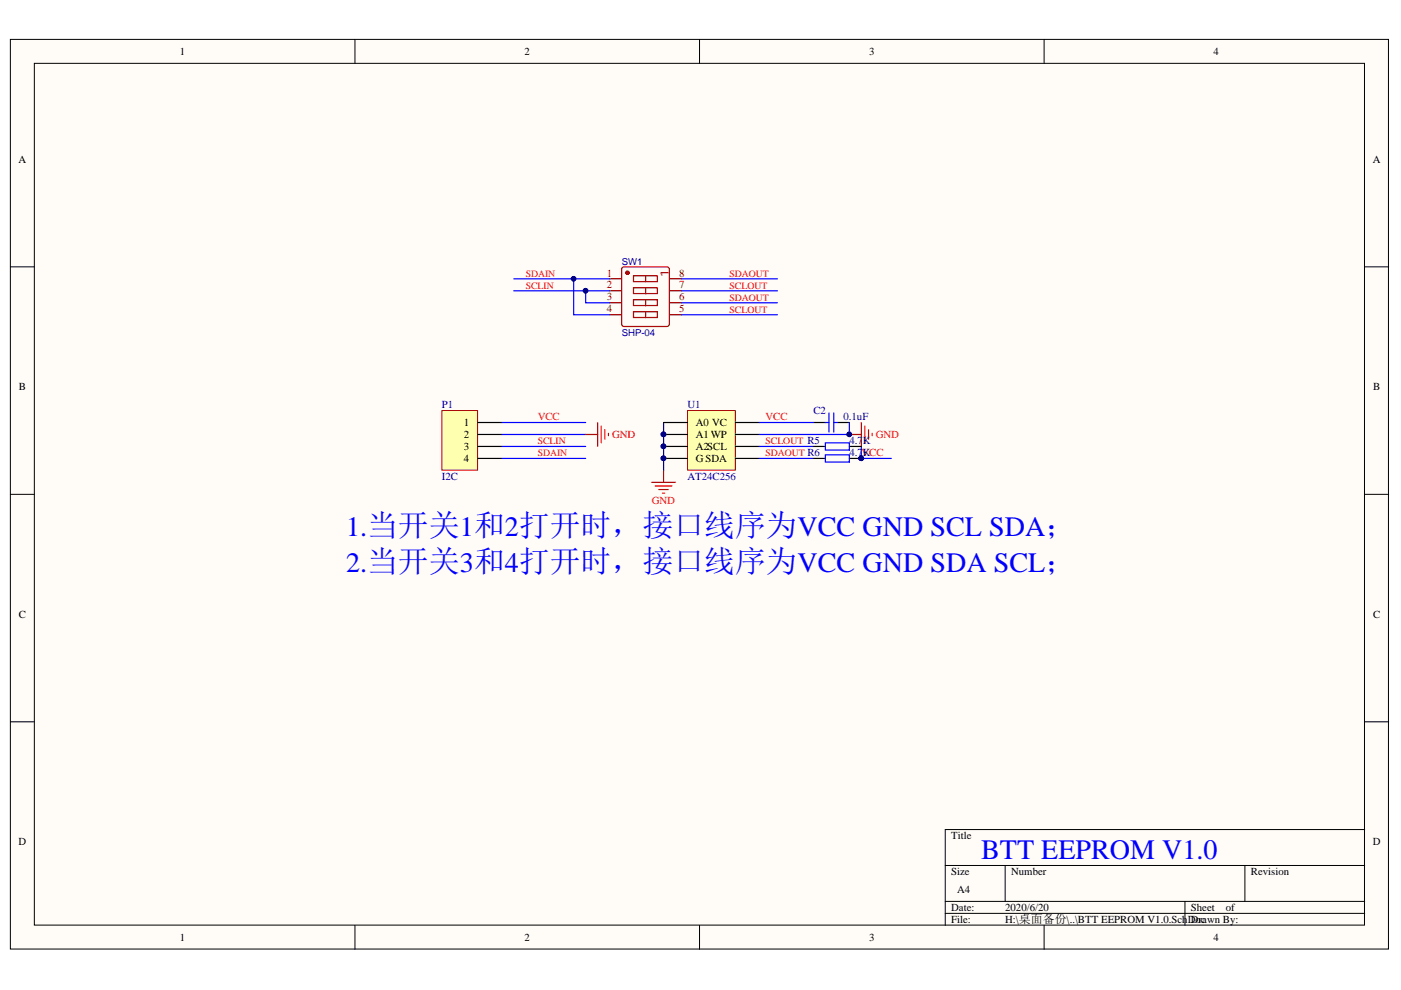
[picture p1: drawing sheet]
<svg xmlns="http://www.w3.org/2000/svg" width="297mm" height="210mm" viewBox="0 0 297 210" stroke-linecap="round" stroke-linejoin="round" font-family="sans-serif">
<g fill="#fffcf8" stroke="#000" stroke-width=".21">
<path d="M2.2 8.4h292.2v192.8h-292.2z"/>
<path d="M7.3 13.4h282v182.7h-282z"/>
</g>
<g fill="none" stroke="#000" stroke-width=".21">
<path d="M75.3 8.4v5M148.3 8.4v5M221.4 8.4v5M2.2 56.6h5.1M289.3 56.6h5.1M2.2 104.8h5.1M289.3 104.8h5.1M2.2 153h5.1M289.3 153h5.1M289.3 175.9h-88.9v20.3M75.3 196.2v5.1M148.3 196.2v5.1"/>
<path d="M200.4 183.5h88.9M200.4 191.1h88.9M200.4 193.7h88.9M213.1 183.5v7.6M221.4 196.2v5.1M251.2 191.1v5.1M263.9 183.5v7.6"/>
</g>
<path d="M140.7 99.7v2.6M138.2 102.3h5M138.9 103h3.6M139.7 103.8h2M140.4 104.6h.5" fill="none" stroke="#f00" stroke-width=".25"/>
<path d="M140.7 89.6v10.1" fill="none" stroke="#000080" stroke-width=".25"/>
<g fill="#000080" stroke="#000080" stroke-width=".21">
<circle cx="140.7" cy="92.1" r=".48"/>
<circle cx="140.7" cy="94.6" r=".48"/>
<circle cx="140.7" cy="97.2" r=".48"/>
</g>
<path d="M145.8 87h10.1v12.7h-10.1z" fill="#ffffb0" stroke="#800000" stroke-width=".21"/>
<g fill="none" stroke="#000" stroke-width=".25">
<path d="M140.7 89.6h5.1M140.7 92.1h5.1M140.7 94.7h5.1M140.7 97.2h5.1M155.9 89.6h5.1M155.9 92.1h5.1M155.9 94.7h5.1M155.9 97.2h5.1M172.5 89.6h2.5M172.5 94.7h2.5M172.5 97.2h2.5M177.5 89.6h2.6"/>
<path d="M180.1 94.7h2.5M180.1 97.2h2.5"/>
</g>
<g fill="#000080" stroke="#000080" stroke-width=".21">
<circle cx="140.7" cy="92.1" r=".48"/>
<circle cx="140.7" cy="94.6" r=".48"/>
<circle cx="140.7" cy="97.2" r=".48"/>
<circle cx="180.1" cy="92.1" r=".48"/>
<circle cx="182.6" cy="97.2" r=".48"/>
</g>
<path d="M180.1 92.1h2.5M182.6 89.6v5.1M183.4 90.3v3.6M184.1 91.1v2M184.9 91.9v.5" fill="none" stroke="#f00" stroke-width=".25"/>
<path d="M161 94.7h11.5M161 97.2h11.5M175 93.9h5.1v1.5h-5.1zM175 96.4h5.1v1.6h-5.1zM175 89.6h.8M175.8 87.6v4M176.8 87.6v4M176.8 89.6h.7M182.6 94.7v2.5h6.4" fill="none" stroke="#00f" stroke-width=".25"/>
<path d="M93.7 87h7.6v12.7h-7.6z" fill="#ffffb0" stroke="#800000" stroke-width=".21"/>
<path d="M101.3 89.6h5.1M101.3 92.1h5.1M101.3 94.7h5.1M101.3 97.2h5.1" fill="none" stroke="#000" stroke-width=".25"/>
<g fill="none" stroke="#00f" stroke-width=".25">
<path d="M108.9 59.1h20.4M121.6 59.1v7.6h7.7M144.5 59.1h20.3M108.9 61.7h20.4M124.2 61.7v2.5h5.1M144.5 61.7h20.3M144.5 64.2h20.3M144.5 66.7h20.3M106.4 89.6h17.8M106.4 92.1h17.8M106.4 94.7h17.8M106.4 97.2h17.8"/>
<path d="M161 89.6h11.5M180.1 89.6v2.5h-19.1"/>
</g>
<path d="M124.2 92.1h2.5M126.7 89.6v5.1M127.5 90.3v3.6M128.2 91.1v2M129 91.9v.5" fill="none" stroke="#f00" stroke-width=".25"/>
<g fill="#000080" stroke="#000080" stroke-width=".21">
<circle cx="180.1" cy="92.1" r=".48"/>
<circle cx="124.1" cy="61.6" r=".48"/>
<circle cx="121.6" cy="59.1" r=".48"/>
</g>
<g fill="none" stroke="#800" stroke-width=".25">
<path d="M129.3 59.1h2.5M131.9 56.8l.4-.2h9.1l.4 .2 .1 11.9-.2 .5h-9.4l-.4-.2zM134.3 58.5h5.1v1.2h-5.1zM136.9 58.5v1.3M142 59.1h2.5M129.3 61.7h2.5M129.3 64.2h2.5M129.3 66.7h2.5M134.3 61h5.1v1.2h-5.1zM134.3 63.6h5.1v1.2h-5.1zM134.3 66.1h5.1v1.2h-5.1zM136.9 61v1.3"/>
<path d="M136.9 63.6v1.2M136.9 66.1v1.3M142 61.7h2.5M142 64.2h2.5M142 66.7h2.5"/>
</g>
<circle cx="133" cy="57.8" r=".36" fill="#800" stroke="#800" stroke-width=".25"/>
<g font-size="6" fill="#00f">
<text x="73.4" y="113.7">1.当开关1和2打开时，接口线序为VCC GND SCL SDA；</text>
<text x="73.4" y="121.3">2.当开关3和4打开时，接口线序为VCC GND SDA SCL；</text>
<text x="208" y="182.2">BTT EEPROM V1.0</text>
</g>
<text font-size="2.5" fill="#800" x="141.8" y="58.6" transform="rotate(-90 141.8 58.6)">1</text>
<g font-size="2.3">
<text x="38.1" y="11.7">1</text>
<text x="111.2" y="11.7">2</text>
<text x="184.3" y="11.7">3</text>
<text x="257.3" y="11.7">4</text>
<text x="3.9" y="34.5">A</text>
<text x="291.1" y="34.5">A</text>
<text x="4" y="82.8">B</text>
<text x="291.1" y="82.8">B</text>
<text x="98.4" y="90.4">1</text>
<text x="98.4" y="92.9">2</text>
<text x="98.4" y="95.4">3</text>
<text x="147.5" y="90.4">A0 VC</text>
<text x="147.5" y="92.9">A1WP</text>
<text x="147.5" y="95.4">A2SCL</text>
<text x="98.4" y="98">4</text>
<text x="147.5" y="98">GSDA</text>
<text x="4" y="131">C</text>
<text x="291.1" y="131">C</text>
<text x="3.9" y="179.2">D</text>
<text x="201.7" y="177.9">Title</text>
<text x="291.1" y="179.2">D</text>
<text x="201.7" y="185.6">Size</text>
<text x="214.4" y="185.6">Number</text>
<text x="265.2" y="185.6">Revision</text>
<text x="202.9" y="189.4">A4</text>
<text x="201.7" y="193.2">Date:</text>
<text x="201.7" y="195.7">File:</text>
<text x="213.1" y="193.2">2020/6/20</text>
<text x="213.1" y="195.7">H:\桌面备份\..\BTT EEPROM V1.0.SchDoc</text>
<text x="252.5" y="193.2">Sheet</text>
<text x="252.5" y="195.7">Drawn By:</text>
<text x="259.9" y="193.2">of</text>
<text x="38.1" y="199.5">1</text>
<text x="111.2" y="199.5">2</text>
<text x="184.3" y="199.5">3</text>
<text x="257.3" y="199.5">4</text>
</g>
<g font-size="2.3" fill="#800">
<text x="128.6" y="58.6">1</text>
<text x="144" y="58.6">8</text>
<text x="128.6" y="61.2">2</text>
<text x="128.6" y="63.7">3</text>
<text x="144" y="63.7">6</text>
<text x="144" y="61.2">7</text>
<text x="128.6" y="66.2">4</text>
<text x="144" y="66.2">5</text>
</g>
<g font-size="2.3" fill="#000080">
<text x="93.7" y="86.6">P1</text>
<text x="145.8" y="86.6">U1</text>
<text x="172.4" y="87.8">C2</text>
<text x="178.8" y="89.1">0.1uF</text>
<text x="180.1" y="94.2">4.7K</text>
<text x="93.7" y="101.8">I2C</text>
<text x="145.8" y="101.8">AT24C256</text>
<text x="180.1" y="96.7">4.7K</text>
</g>
<g font-size="2.3" fill="#f00">
<text x="114" y="89.1">VCC</text>
<text x="162.3" y="89.1">VCC</text>
<text x="129.8" y="92.9">GND</text>
<text x="185.7" y="92.9">GND</text>
<text x="182.6" y="96.7">VCC</text>
<text x="138.2" y="106.9">GND</text>
</g>
<g font-size="2.1" fill="#f00">
<text x="111.5" y="58.7">SDAIN</text>
<text x="154.7" y="58.7">SDAOUT</text>
<text x="111.5" y="61.2">SCLIN</text>
<text x="154.7" y="61.2">SCLOUT</text>
<text x="154.7" y="63.7">SDAOUT</text>
<text x="154.7" y="66.3">SCLOUT</text>
<text x="114" y="94.2">SCLIN</text>
<text x="162.3" y="94.2">SCLOUT R5</text>
<text x="114" y="96.7">SDAIN</text>
<text x="162.3" y="96.7">SDAOUT R6</text>
</g>
<g font-size="2" fill="#000080">
<text x="131.8" y="56.1">SW1</text>
<text x="131.8" y="71.1">SHP-04</text>
</g>
</svg>
